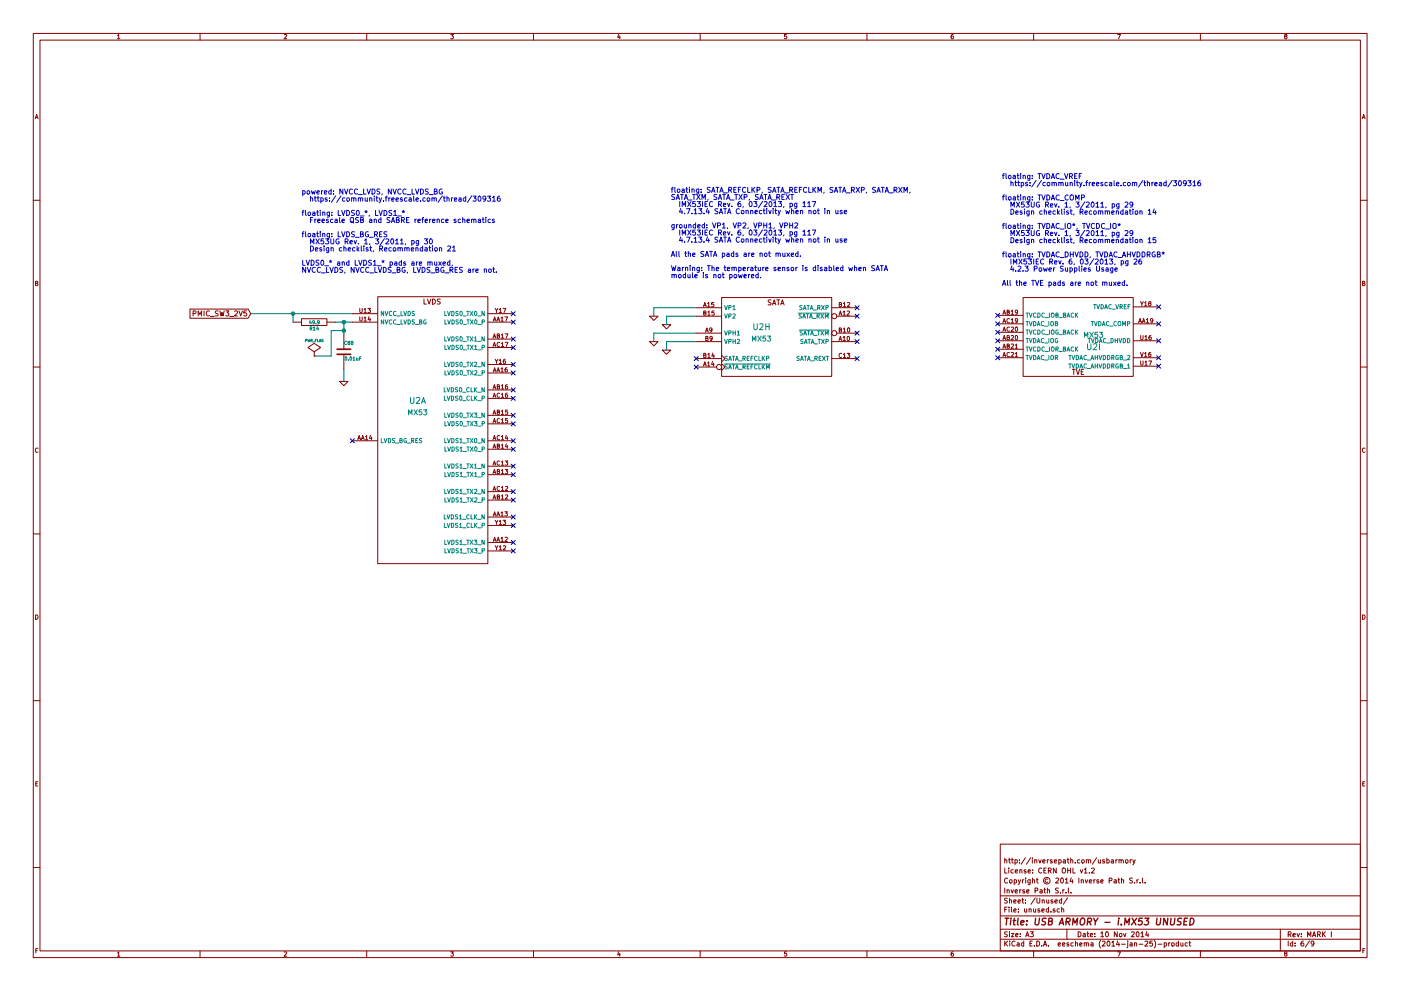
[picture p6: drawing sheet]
EESchema Schematic File Version 2
LIBS:power
LIBS:device
LIBS:transistors
LIBS:conn
LIBS:linear
LIBS:regul
LIBS:74xx
LIBS:cmos4000
LIBS:adc-dac
LIBS:memory
LIBS:xilinx
LIBS:special
LIBS:microcontrollers
LIBS:dsp
LIBS:microchip
LIBS:analog_switches
LIBS:motorola
LIBS:texas
LIBS:intel
LIBS:audio
LIBS:interface
LIBS:digital-audio
LIBS:philips
LIBS:display
LIBS:cypress
LIBS:siliconi
LIBS:opto
LIBS:atmel
LIBS:contrib
LIBS:valves
LIBS:armory
LIBS:armory-cache
EELAYER 24 0
EELAYER END
$Descr A3 16535 11693
encoding utf-8
Sheet 6 9
Title "USB ARMORY - i.MX53 UNUSED"
Date "10 Nov 2014"
Rev "MARK I"
Comp "Inverse Path S.r.l."
Comment1 "Copyright © 2014 Inverse Path S.r.l."
Comment2 "License: CERN OHL v1.2"
Comment3 "http://inversepath.com/usbarmory"
Comment4 ""
$EndDescr
$Comp
L MX53 U2
U 8 1
P 9170 3930
F 0 "U2" H 8990 4000 70  0000 C CNN
F 1 "MX53" H 8990 3860 60  0000 C CNN
F 2 "" H 9130 3970 60  0000 C CNN
F 3 "" H 9130 3970 60  0000 C CNN
	8    9170 3930
	1    0    0    -1  
$EndComp
NoConn ~ 10120 3630
NoConn ~ 10120 3730
NoConn ~ 10120 3930
NoConn ~ 10120 4030
NoConn ~ 10120 4230
NoConn ~ 8220 4330
NoConn ~ 8220 4230
$Comp
L GND #PWR064
U 1 1
P 7870 3830
F 0 "#PWR064" H 7870 3830 30  0001 C CNN
F 1 "GND" H 7870 3760 30  0001 C CNN
F 2 "" H 7870 3830 60  0000 C CNN
F 3 "" H 7870 3830 60  0000 C CNN
	1    7870 3830
	1    0    0    -1  
$EndComp
$Comp
L GND #PWR065
U 1 1
P 7720 3730
F 0 "#PWR065" H 7720 3730 30  0001 C CNN
F 1 "GND" H 7720 3660 30  0001 C CNN
F 2 "" H 7720 3730 60  0000 C CNN
F 3 "" H 7720 3730 60  0000 C CNN
	1    7720 3730
	1    0    0    -1  
$EndComp
Wire Wire Line
	8220 3630 7720 3630
Wire Wire Line
	7720 3630 7720 3730
Wire Wire Line
	8220 3730 7870 3730
Wire Wire Line
	7870 3730 7870 3830
$Comp
L GND #PWR066
U 1 1
P 7720 4030
F 0 "#PWR066" H 7720 4030 30  0001 C CNN
F 1 "GND" H 7720 3960 30  0001 C CNN
F 2 "" H 7720 4030 60  0000 C CNN
F 3 "" H 7720 4030 60  0000 C CNN
	1    7720 4030
	1    0    0    -1  
$EndComp
$Comp
L GND #PWR067
U 1 1
P 7870 4130
F 0 "#PWR067" H 7870 4130 30  0001 C CNN
F 1 "GND" H 7870 4060 30  0001 C CNN
F 2 "" H 7870 4130 60  0000 C CNN
F 3 "" H 7870 4130 60  0000 C CNN
	1    7870 4130
	1    0    0    -1  
$EndComp
Wire Wire Line
	8220 3930 7720 3930
Wire Wire Line
	7720 3930 7720 4030
Wire Wire Line
	8220 4030 7870 4030
Wire Wire Line
	7870 4030 7870 4130
$Comp
L MX53 U2
U 9 1
P 12730 4020
F 0 "U2" H 12550 4090 70  0000 C CNN
F 1 "MX53" H 12550 3950 60  0000 C CNN
F 2 "" H 12690 4060 60  0000 C CNN
F 3 "" H 12690 4060 60  0000 C CNN
	9    12730 4020
	-1   0    0    1   
$EndComp
NoConn ~ 13680 3820
NoConn ~ 13680 3620
NoConn ~ 11780 3720
NoConn ~ 11780 3820
NoConn ~ 11780 3920
NoConn ~ 11780 4020
NoConn ~ 11780 4220
NoConn ~ 11780 4120
$Comp
L MX53 U2
U 1 1
P 5110 4800
F 0 "U2" H 4930 4870 70  0000 C CNN
F 1 "MX53" H 4930 4730 60  0000 C CNN
F 2 "" H 5070 4840 60  0000 C CNN
F 3 "" H 5070 4840 60  0000 C CNN
	1    5110 4800
	1    0    0    -1  
$EndComp
NoConn ~ 6060 6500
NoConn ~ 6060 6400
NoConn ~ 6060 6200
NoConn ~ 6060 6100
NoConn ~ 6060 5900
NoConn ~ 6060 5800
NoConn ~ 6060 5600
NoConn ~ 6060 5500
NoConn ~ 6060 5300
NoConn ~ 6060 5200
NoConn ~ 6060 5000
NoConn ~ 6060 4900
NoConn ~ 6060 4700
NoConn ~ 6060 4600
NoConn ~ 6060 4400
NoConn ~ 6060 4300
NoConn ~ 6060 4100
NoConn ~ 6060 4000
NoConn ~ 6060 3800
NoConn ~ 6060 3700
NoConn ~ 4160 5200
Text GLabel 2960 3700 0    60   Input ~ 0
PMIC_SW3_2V5
$Comp
L C C88
U 1 1
P 4060 4150
F 0 "C88" H 4060 4250 40  0000 L CNN
F 1 "0.01uF" H 4066 4065 40  0000 L CNN
F 2 "SM0201" H 4098 4000 30  0001 C CNN
F 3 "~" H 4060 4150 60  0000 C CNN
F 4 "TDK" H 4060 4150 60  0001 C CNN "Mfg"
F 5 "C0603X7R1A103K030BA" H 4060 4150 60  0001 C CNN "Mfg PN"
F 6 "X7R, 10V, 10%" H 4060 4150 60  0001 C CNN "Desc"
F 7 "Farnell" H 4060 4150 60  0001 C CNN "Supplier"
F 8 "2354055" H 4060 4150 60  0001 C CNN "Supplier PN"
	1    4060 4150
	1    0    0    -1  
$EndComp
Wire Wire Line
	3960 3800 4160 3800
Wire Wire Line
	4060 3950 4060 3800
Connection ~ 4060 3800
$Comp
L GND #PWR068
U 1 1
P 4060 4500
F 0 "#PWR068" H 4060 4500 30  0001 C CNN
F 1 "GND" H 4060 4430 30  0001 C CNN
F 2 "" H 4060 4500 60  0000 C CNN
F 3 "" H 4060 4500 60  0000 C CNN
	1    4060 4500
	1    0    0    -1  
$EndComp
Wire Wire Line
	4060 4350 4060 4500
Wire Wire Line
	2960 3700 4160 3700
Wire Wire Line
	3460 3700 3460 3800
Connection ~ 3460 3700
$Comp
L R R14
U 1 1
P 3710 3800
F 0 "R14" V 3790 3800 40  0000 C CNN
F 1 "49.9" V 3717 3801 40  0000 C CNN
F 2 "SM0201" V 3640 3800 30  0001 C CNN
F 3 "~" H 3710 3800 30  0000 C CNN
F 4 "Vishay Draloric" V 3710 3800 60  0001 C CNN "Mfg"
F 5 "CRCW020149R9FNED" V 3710 3800 60  0001 C CNN "Mfg PN"
F 6 "50mW, 1%" V 3710 3800 60  0001 C CNN "Desc"
F 7 "Farnell" V 3710 3800 60  0001 C CNN "Supplier"
F 8 "2139901" V 3710 3800 60  0001 C CNN "Supplier PN"
	1    3710 3800
	0    1    1    0   
$EndComp
Text Notes 11830 3370 0    60   ~ 0
floating: TVDAC_VREF\n  https://community.freescale.com/thread/309316\n\nfloating: TVDAC_COMP\n  MX53UG Rev. 1, 3/2011, pg 29\n  Design checklist, Recommendation 14\n\nfloating: TVDAC_IO*, TVCDC_IO*\n  MX53UG Rev. 1, 3/2011, pg 29\n  Design checklist, Recommendation 15\n\nfloating: TVDAC_DHVDD, TVDAC_AHVDDRGB*\n  IMX53IEC Rev. 6, 03/2013, pg 26\n  4.2.3 Power Supplies Usage\n\nAll the TVE pads are not muxed.
Text Notes 3560 3300 0    60   ~ 0
powered: NVCC_LVDS, NVCC_LVDS_BG\n  https://community.freescale.com/thread/309316\n\nfloating: LVDS0_*, LVDS1_*\n  Freescale QSB and SABRE reference schematics\n\nfloating: LVDS_BG_RES\n  MX53UG Rev. 1, 3/2011, pg 30\n  Design checklist, Recommendation 21\n\nLVDS0_* and LVDS1_* pads are muxed,\nNVCC_LVDS, NVCC_LVDS_BG, LVDS_BG_RES are not.\n\n
Text Notes 7920 3280 0    60   ~ 0
floating: SATA_REFCLKP, SATA_REFCLKM, SATA_RXP, SATA_RXM,\nSATA_TXM, SATA_TXP, SATA_REXT\n  IMX53IEC Rev. 6, 03/2013, pg 117\n  4.7.13.4 SATA Connectivity when not in use\n\ngrounded: VP1, VP2, VPH1, VPH2\n  IMX53IEC Rev. 6, 03/2013, pg 117\n  4.7.13.4 SATA Connectivity when not in use\n\nAll the SATA pads are not muxed.\n\nWarning: The temperature sensor is disabled when SATA\nmodule is not powered.
NoConn ~ 13680 4020
NoConn ~ 13680 4220
NoConn ~ 13680 4320
$Comp
L PWR_FLAG #FLG069
U 1 1
P 3710 4200
F 0 "#FLG069" H 3710 4295 30  0001 C CNN
F 1 "PWR_FLAG" H 3710 4380 30  0000 C CNN
F 2 "" H 3710 4200 60  0000 C CNN
F 3 "" H 3710 4200 60  0000 C CNN
	1    3710 4200
	1    0    0    -1  
$EndComp
Wire Wire Line
	3710 4200 3910 4200
Wire Wire Line
	3910 4200 3910 3900
Wire Wire Line
	3910 3900 4060 3900
Connection ~ 4060 3900
$EndSCHEMATC
